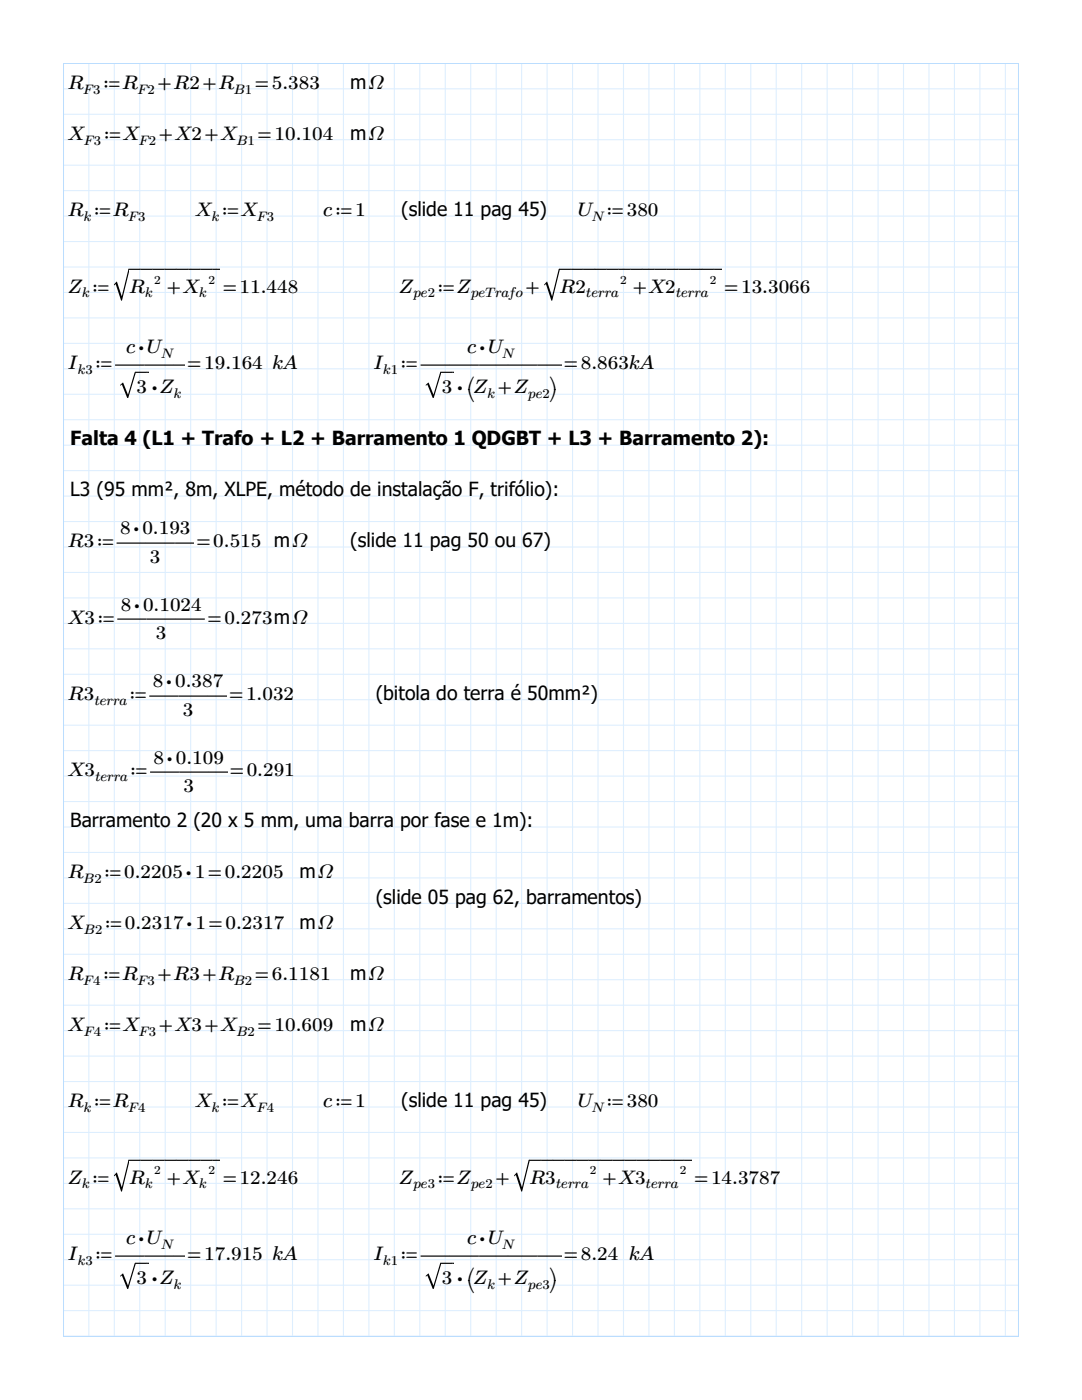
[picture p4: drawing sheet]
<svg xmlns="http://www.w3.org/2000/svg" width="216mm" height="279mm" viewBox="0 0 216 279" stroke-linecap="round" stroke-linejoin="round" font-family="sans-serif">
<g fill="none" stroke="#ddeefe" stroke-width=".21">
<path d="M12.6 17.7h190.7M17.7 12.6v254.2M22.8 12.6v254.2M27.9 12.6v254.2M33 12.6v254.2M38 12.6v254.2M43.1 12.6v254.2M48.2 12.6v254.2M53.3 12.6v254.2M58.4 12.6v254.2M63.4 12.6v254.2M68.5 12.6v254.2"/>
<path d="M73.6 12.6v254.2M78.7 12.6v254.2M83.8 12.6v254.2M88.8 12.6v254.2M93.9 12.6v254.2M99 12.6v254.2M104.1 12.6v254.2M109.2 12.6v254.2M114.2 12.6v254.2M119.3 12.6v254.2M124.4 12.6v254.2M129.5 12.6v254.2"/>
<path d="M134.6 12.6v254.2M139.6 12.6v254.2M144.7 12.6v254.2M149.8 12.6v254.2M154.9 12.6v254.2M160 12.6v254.2M165 12.6v254.2M170.1 12.6v254.2M175.2 12.6v254.2M180.3 12.6v254.2M185.4 12.6v254.2M190.4 12.6v254.2"/>
<path d="M195.5 12.6v254.2M200.6 12.6v254.2M12.6 22.8h190.7M12.6 27.9h190.7M12.6 33h190.7M12.6 38h190.7M12.6 43.1h190.7M12.6 48.2h190.7M12.6 53.3h190.7M12.6 58.4h190.7M12.6 68.5h190.7M12.6 73.6h190.7"/>
<path d="M12.6 78.7h190.7M12.6 63.4h190.7M12.6 83.8h190.7M12.6 93.9h190.7M12.6 99h190.7M12.6 88.8h190.7M12.6 104.1h190.7M12.6 109.2h190.7M12.6 119.3h190.7M12.6 114.2h190.7M12.6 124.4h190.7M12.6 129.5h190.7"/>
<path d="M12.6 134.6h190.7M12.6 139.6h190.7M12.6 144.7h190.7M12.6 149.8h190.7M12.6 154.9h190.7M12.6 160h190.7M12.6 170.1h190.7M12.6 175.2h190.7M12.6 165h190.7M12.6 180.3h190.7M12.6 185.4h190.7M12.6 195.5h190.7"/>
<path d="M12.6 190.4h190.7M12.6 200.6h190.7M12.6 205.7h190.7M12.6 210.8h190.7M12.6 215.8h190.7M12.6 220.9h190.7M12.6 226h190.7M12.6 231.1h190.7M12.6 236.2h190.7M12.6 246.3h190.7M12.6 251.4h190.7M12.6 256.5h190.7"/>
<path d="M12.6 241.2h190.7M12.6 261.6h190.7M12.6 266.6h190.7"/>
</g>
<path d="M12.7 12.7h190.5v254h-190.5z" fill="none" stroke="#bbddfe" stroke-width=".2"/>
<path d="M25.6 53.7h.2l-1.4 6.2-.2 .1-1.1-3.3-.3 .2-.1-.1 .6-.6 1 3zM111.5 53.7h.1l-1.4 6.2-.2 .1-1.1-3.3-.2 .2-.1-.1 .6-.6 1 3zM24 76.8l.6-.4 .9 2.4 1.4-4.5h.1l-1.4 5.1h-.2l-1.1-2.7-.3 .3zM85 76.8l.5-.4 1 2.4 1.3-4.5h.2l-1.5 5.1h-.2l-1-2.7-.3 .3zM25.6 231.5h.2l-1.4 6.2-.2 .1-1.1-3.3-.3 .2-.1-.1 .6-.6 1 3zM105.5 231.5h.1l-1.4 6.2-.2 .1-1.1-3.3-.2 .2-.1-.1 .6-.6 .9 3zM24 254.6l.6-.4 .9 2.4 1.4-4.5h.1l-1.4 5.1h-.2l-1.1-2.7-.3 .3zM85 254.6l.5-.4 1 2.4 1.3-4.5h.2l-1.5 5.1h-.2l-1-2.7-.3 .3z" fill="#000"/>
<g font-size="3.9">
<text x="13.8" y="17.8">R</text>
<text x="20.6" y="17.8">≔R</text>
<text x="31.4" y="17.8">+R2+</text>
<text x="43.8" y="17.8">R</text>
<text x="50.9" y="17.8">=</text>
<text x="54.2" y="17.8">5.383</text>
<text x="69.9" y="17.8">m</text>
<text x="73.7" y="17.8">Ω</text>
<text x="13.8" y="27.9">X</text>
<text x="20.8" y="27.9">≔X</text>
<text x="31.7" y="27.9">+X2+</text>
<text x="44.2" y="27.9">X</text>
<text x="51.4" y="27.9">=</text>
<text x="54.8" y="27.9">10.104</text>
<text x="69.9" y="27.9">m</text>
<text x="73.7" y="27.9">Ω</text>
<text x="13.8" y="43.2">R</text>
<text x="18.8" y="43.2">≔R</text>
<text x="39.2" y="43.2">X</text>
<text x="44.3" y="43.2">≔</text>
<text x="48.3" y="43.2">X</text>
<text x="64.6" y="43.2">c≔1</text>
<text x="80.1" y="43.2">(slide 11 pag 45)</text>
<text x="115.4" y="43.2">U</text>
<text x="121.1" y="43.2">≔</text>
<text x="125.1" y="43.2">380</text>
<text x="13.8" y="58.4">Z</text>
<text x="18.5" y="58.4">≔</text>
<text x="25.7" y="57">‾</text>
<text x="26" y="58.4">R</text>
<text x="28.1" y="57">‾‾‾‾‾‾‾</text>
<text x="33.3" y="58.4">+X</text>
<text x="44.4" y="58.4">=11.448</text>
<text x="79.8" y="58.4">Z</text>
<text x="87.4" y="58.4">≔Z</text>
<text x="104.9" y="58.4">+</text>
<text x="111.6" y="57">‾‾‾‾‾‾‾‾</text>
<text x="111.8" y="58.4">R2</text>
<text x="126.3" y="58.4">+</text>
<text x="129.6" y="58.4">X2</text>
<text x="130.6" y="57">‾‾</text>
<text x="135.4" y="57">‾‾</text>
<text x="140.1" y="57">‾‾</text>
<text x="144.5" y="58.4">=13.3066</text>
<text x="25.2" y="70.5">c⋅</text>
<text x="29.4" y="70.5">U</text>
<text x="93.3" y="70.5">c⋅U</text>
<text x="13.8" y="73.7">I</text>
<text x="19.1" y="73.7">≔</text>
<text x="23" y="73.8">―</text>
<text x="27" y="77.7">‾ ⋅</text>
<text x="28.8" y="73.8">――19.164</text>
<text x="37.4" y="73.7">=</text>
<text x="54.4" y="73.7">kA</text>
<text x="74.7" y="73.7">I</text>
<text x="80" y="73.7">≔</text>
<text x="84" y="73.8">―</text>
<text x="87.9" y="77.7">‾ ⋅</text>
<text x="89.8" y="73.8">――――=</text>
<text x="115.9" y="73.7">8.863</text>
<text x="125.5" y="73.7">kA</text>
<text x="27.2" y="78.5">3‾Z</text>
<text x="88.2" y="78.5">3‾⎛⎝</text>
<text x="94.6" y="78.5">Z</text>
<text x="99.3" y="78.5">+Z</text>
<text x="109.7" y="78">⎞</text>
<text x="109.7" y="79.4">⎠</text>
<text x="14" y="88.9">Falta 4 (L1 + Trafo + L2 + Barramento 1 QDGBT + L3 + Barramento 2):</text>
<text x="14" y="99.1">L3 (95 mm², 8m, XLPE, método de instalação F, trifólio):</text>
<text x="23.9" y="106.7">8⋅</text>
<text x="28.4" y="106.7">0.193</text>
<text x="13.8" y="109.2">R3</text>
<text x="19.4" y="109.2">≔</text>
<text x="23.3" y="109.3">―――=0.515</text>
<text x="29.9" y="112.4">3</text>
<text x="54.7" y="109.2">m</text>
<text x="58.5" y="109.2">Ω</text>
<text x="69.9" y="109.2">(slide 11 pag 50 ou 67)</text>
<text x="13.8" y="124.5">X3≔</text>
<text x="23.4" y="124.6">―――=</text>
<text x="24.1" y="121.9">8⋅</text>
<text x="28.5" y="121.9">0.1024</text>
<text x="44.8" y="124.5">0.273</text>
<text x="54.7" y="124.5">m</text>
<text x="58.5" y="124.5">Ω</text>
<text x="31.1" y="127.6">3</text>
<text x="30.5" y="137.1">8</text>
<text x="33.1" y="137.1">⋅0.387</text>
<text x="13.8" y="139.7">R3</text>
<text x="25.9" y="139.7">≔―――=</text>
<text x="36.5" y="142.9">3</text>
<text x="49.1" y="139.7">1.032</text>
<text x="75" y="139.7">(bitola do terra é 50mm²)</text>
<text x="13.8" y="154.9">X3</text>
<text x="26" y="154.9">≔―――=</text>
<text x="30.6" y="152.4">8</text>
<text x="33.3" y="152.4">⋅0.109</text>
<text x="49.2" y="154.9">0.291</text>
<text x="36.6" y="158.1">3</text>
<text x="14" y="165.1">Barramento 2 (20 x 5 mm, uma barra por fase e 1m):</text>
<text x="13.8" y="175.3">R</text>
<text x="20.8" y="175.3">≔0.2205⋅</text>
<text x="38.9" y="175.3">1=0.2205</text>
<text x="59.7" y="175.3">m</text>
<text x="63.5" y="175.3">Ω</text>
<text x="13.8" y="185.4">X</text>
<text x="21" y="185.4">≔0.2317⋅</text>
<text x="39" y="185.4">1=0.2317</text>
<text x="59.7" y="185.4">m</text>
<text x="63.5" y="185.4">Ω</text>
<text x="75" y="180.3">(slide 05 pag 62, barramentos)</text>
<text x="13.8" y="195.6">R</text>
<text x="20.6" y="195.6">≔R</text>
<text x="31.4" y="195.6">+R3+</text>
<text x="43.8" y="195.6">R</text>
<text x="50.9" y="195.6">=</text>
<text x="54.2" y="195.6">6.1181</text>
<text x="69.9" y="195.6">m</text>
<text x="73.7" y="195.6">Ω</text>
<text x="13.8" y="205.7">X</text>
<text x="20.8" y="205.7">≔X</text>
<text x="31.7" y="205.7">+X3+</text>
<text x="44.2" y="205.7">X</text>
<text x="51.4" y="205.7">=</text>
<text x="54.8" y="205.7">10.609</text>
<text x="69.9" y="205.7">m</text>
<text x="73.7" y="205.7">Ω</text>
<text x="13.8" y="221">R</text>
<text x="18.8" y="221">≔R</text>
<text x="39.2" y="221">X</text>
<text x="44.3" y="221">≔</text>
<text x="48.3" y="221">X</text>
<text x="64.6" y="221">c≔1</text>
<text x="80.1" y="221">(slide 11 pag 45)</text>
<text x="115.4" y="221">U</text>
<text x="121.1" y="221">≔</text>
<text x="125.1" y="221">380</text>
<text x="13.8" y="236.2">Z</text>
<text x="18.5" y="236.2">≔</text>
<text x="25.7" y="234.8">‾</text>
<text x="26" y="236.2">R</text>
<text x="28.1" y="234.8">‾‾‾‾‾‾‾</text>
<text x="33.3" y="236.2">+X</text>
<text x="44.4" y="236.2">=12.246</text>
<text x="79.8" y="236.2">Z</text>
<text x="87.4" y="236.2">≔Z</text>
<text x="98.9" y="236.2">+</text>
<text x="105.6" y="234.8">‾‾‾‾</text>
<text x="105.8" y="236.2">R3</text>
<text x="115.1" y="234.8">‾‾</text>
<text x="119.9" y="234.8">‾‾</text>
<text x="120.2" y="236.2">+X3</text>
<text x="124.6" y="234.8">‾‾‾‾‾‾</text>
<text x="138.5" y="236.2">=14.3787</text>
<text x="13.8" y="251.5">I</text>
<text x="19.1" y="251.5">≔</text>
<text x="23" y="251.6">―</text>
<text x="25.2" y="248.3">c⋅</text>
<text x="28.8" y="251.6">――17.915</text>
<text x="29.4" y="248.3">U</text>
<text x="37.4" y="251.5">=</text>
<text x="54.4" y="251.5">kA</text>
<text x="74.7" y="251.5">I</text>
<text x="80" y="251.5">≔</text>
<text x="84" y="251.6">―</text>
<text x="89.8" y="251.6">――――=</text>
<text x="93.3" y="248.3">c⋅U</text>
<text x="115.9" y="251.5">8.24</text>
<text x="125.5" y="251.5">kA</text>
<text x="27" y="255.5">‾ ⋅</text>
<text x="27.2" y="256.3">3‾Z</text>
<text x="87.9" y="255.5">‾ ⋅</text>
<text x="88.2" y="256.3">3‾⎛⎝</text>
<text x="94.6" y="256.3">Z</text>
<text x="99.3" y="256.3">+Z</text>
<text x="109.7" y="255.8">⎞</text>
<text x="109.7" y="257.2">⎠</text>
</g>
<g font-size="2.7">
<text x="16.7" y="18.7">F3</text>
<text x="27.5" y="18.7">F2</text>
<text x="46.8" y="18.7">B1</text>
<text x="16.9" y="28.9">F3</text>
<text x="27.8" y="28.9">F2</text>
<text x="47.3" y="28.9">B1</text>
<text x="16.7" y="44.1">k</text>
<text x="25.7" y="44.1">F3</text>
<text x="42.3" y="44.1">k</text>
<text x="51.4" y="44.1">F3</text>
<text x="118.3" y="44.1">N</text>
<text x="16.4" y="59.3">k</text>
<text x="29" y="59.3">k</text>
<text x="39.8" y="59.3">k</text>
<text x="82.4" y="59.3">pe2</text>
<text x="93.9" y="59.3">peTrafo</text>
<text x="116.9" y="59.3">terra</text>
<text x="134.8" y="59.3">terra</text>
<text x="32.3" y="71.5">N</text>
<text x="100.4" y="71.5">N</text>
<text x="15.5" y="74.6">k3</text>
<text x="76.5" y="74.6">k1</text>
<text x="34.7" y="79.4">k</text>
<text x="97.3" y="79.4">k</text>
<text x="105.3" y="79.4">pe2</text>
<text x="18.8" y="140.6">terra</text>
<text x="19" y="155.9">terra</text>
<text x="16.7" y="176.2">B2</text>
<text x="16.9" y="186.3">B2</text>
<text x="16.7" y="196.5">F4</text>
<text x="27.5" y="196.5">F3</text>
<text x="46.8" y="196.5">B2</text>
<text x="16.9" y="206.7">F4</text>
<text x="27.8" y="206.7">F3</text>
<text x="47.3" y="206.7">B2</text>
<text x="16.7" y="221.9">k</text>
<text x="25.7" y="221.9">F4</text>
<text x="42.3" y="221.9">k</text>
<text x="51.4" y="221.9">F4</text>
<text x="118.3" y="221.9">N</text>
<text x="16.4" y="237.1">k</text>
<text x="29" y="237.1">k</text>
<text x="39.8" y="237.1">k</text>
<text x="82.4" y="237.1">pe3</text>
<text x="93.9" y="237.1">pe2</text>
<text x="110.9" y="237.1">terra</text>
<text x="128.8" y="237.1">terra</text>
<text x="32.3" y="249.3">N</text>
<text x="100.4" y="249.3">N</text>
<text x="15.5" y="252.4">k3</text>
<text x="34.7" y="257.2">k</text>
<text x="76.5" y="252.4">k1</text>
<text x="97.3" y="257.2">k</text>
<text x="105.3" y="257.2">pe3</text>
</g>
<g font-size="2.5">
<text x="30.8" y="56.6">2</text>
<text x="41.6" y="56.6">2</text>
<text x="123.7" y="56.6">2</text>
<text x="141.6" y="56.6">2</text>
<text x="30.8" y="234.4">2</text>
<text x="41.6" y="234.4">2</text>
<text x="117.7" y="234.4">2</text>
<text x="135.6" y="234.4">2</text>
</g>
</svg>
